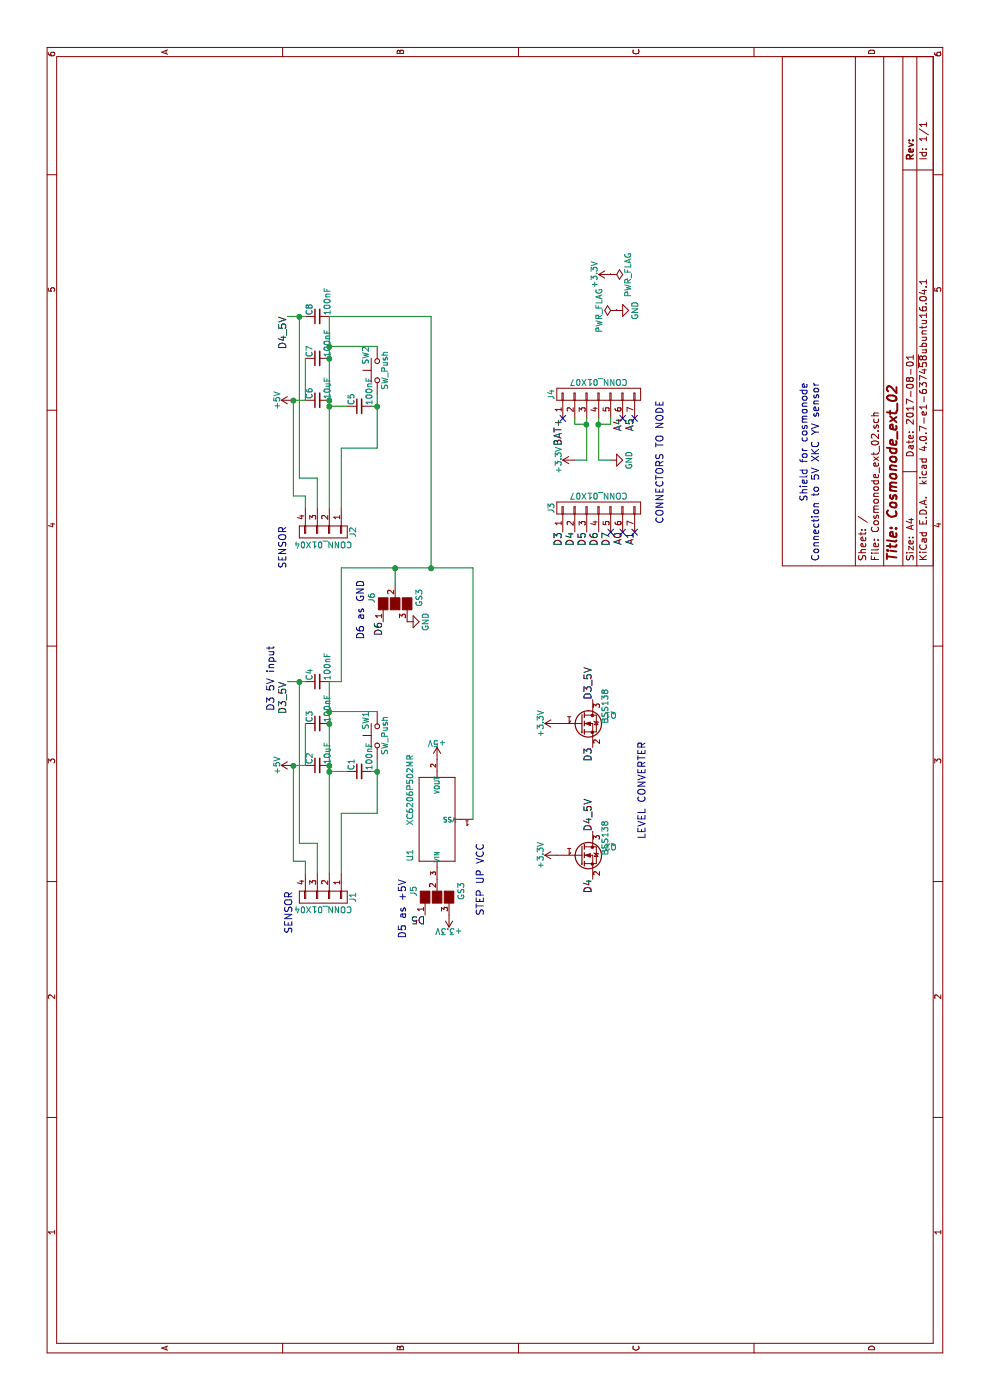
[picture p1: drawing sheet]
EESchema Schematic File Version 2
LIBS:power
LIBS:device
LIBS:transistors
LIBS:conn
LIBS:linear
LIBS:regul
LIBS:74xx
LIBS:cmos4000
LIBS:adc-dac
LIBS:memory
LIBS:xilinx
LIBS:microcontrollers
LIBS:dsp
LIBS:microchip
LIBS:analog_switches
LIBS:motorola
LIBS:texas
LIBS:intel
LIBS:audio
LIBS:interface
LIBS:digital-audio
LIBS:philips
LIBS:display
LIBS:cypress
LIBS:siliconi
LIBS:opto
LIBS:atmel
LIBS:contrib
LIBS:valves
LIBS:switches
LIBS:BSS138
LIBS:CJ2302
LIBS:XC6206P302MR_SOT23_
LIBS:Cosmonode_ext_02-cache
EELAYER 25 0
EELAYER END
$Descr A4 11693 8268
encoding utf-8
Sheet 1 1
Title "Cosmonode_ext_02"
Date "2017-08-01"
Rev ""
Comp ""
Comment1 ""
Comment2 ""
Comment3 ""
Comment4 ""
$EndDescr
$Comp
L CONN_01X07 J3
U 1 1
P 7450 5000
F 0 "J3" H 7450 5400 50  0000 C CNN
F 1 "CONN_01X07" V 7550 5000 50  0000 C CNN
F 2 "Pin_Headers:Pin_Header_Straight_1x07_Pitch2.54mm" H 7450 5000 50  0001 C CNN
F 3 "" H 7450 5000 50  0001 C CNN
	1    7450 5000
	1    0    0    -1  
$EndComp
$Comp
L CONN_01X07 J4
U 1 1
P 8400 5000
F 0 "J4" H 8400 5400 50  0000 C CNN
F 1 "CONN_01X07" V 8500 5000 50  0000 C CNN
F 2 "Pin_Headers:Pin_Header_Straight_1x07_Pitch2.54mm" H 8400 5000 50  0001 C CNN
F 3 "" H 8400 5000 50  0001 C CNN
	1    8400 5000
	1    0    0    -1  
$EndComp
Text Label 7250 4700 2    60   ~ 0
D3
Text Label 7250 4800 2    60   ~ 0
D4
Text Label 7250 4900 2    60   ~ 0
D5
Text Label 7250 5000 2    60   ~ 0
D6
Text Label 7250 5100 2    60   ~ 0
D7
Text Label 7250 5200 2    60   ~ 0
A0
Text Label 7250 5300 2    60   ~ 0
A1
Text Label 8200 4700 2    60   ~ 0
BAT+
$Comp
L +3.3V #PWR01
U 1 1
P 7850 4800
F 0 "#PWR01" H 7850 4650 50  0001 C CNN
F 1 "+3.3V" H 7850 4940 50  0000 C CNN
F 2 "" H 7850 4800 50  0001 C CNN
F 3 "" H 7850 4800 50  0001 C CNN
	1    7850 4800
	1    0    0    -1  
$EndComp
$Comp
L GND #PWR02
U 1 1
P 7850 5100
F 0 "#PWR02" H 7850 4850 50  0001 C CNN
F 1 "GND" H 7850 4950 50  0000 C CNN
F 2 "" H 7850 5100 50  0001 C CNN
F 3 "" H 7850 5100 50  0001 C CNN
	1    7850 5100
	1    0    0    -1  
$EndComp
Text Label 8200 5200 2    60   ~ 0
A4
Text Label 8200 5300 2    60   ~ 0
A5
Text Label 4050 3550 1    60   ~ 0
D5
Text Label 6500 3200 2    60   ~ 0
D6
Text Notes 4350 3400 2    60   ~ 0
D5 as +5V
Text Notes 6850 3050 2    60   ~ 0
D6 as GND
$Comp
L +3.3V #PWR03
U 1 1
P 9400 5100
F 0 "#PWR03" H 9400 4950 50  0001 C CNN
F 1 "+3.3V" H 9400 5240 50  0000 C CNN
F 2 "" H 9400 5100 50  0001 C CNN
F 3 "" H 9400 5100 50  0001 C CNN
	1    9400 5100
	1    0    0    -1  
$EndComp
$Comp
L GND #PWR04
U 1 1
P 9100 5150
F 0 "#PWR04" H 9100 4900 50  0001 C CNN
F 1 "GND" H 9100 5000 50  0000 C CNN
F 2 "" H 9100 5150 50  0001 C CNN
F 3 "" H 9100 5150 50  0001 C CNN
	1    9100 5150
	1    0    0    -1  
$EndComp
$Comp
L PWR_FLAG #FLG05
U 1 1
P 9100 5150
F 0 "#FLG05" H 9100 5225 50  0001 C CNN
F 1 "PWR_FLAG" H 9100 5300 50  0000 C CNN
F 2 "" H 9100 5150 50  0001 C CNN
F 3 "" H 9100 5150 50  0001 C CNN
	1    9100 5150
	1    0    0    -1  
$EndComp
$Comp
L PWR_FLAG #FLG06
U 1 1
P 9400 5100
F 0 "#FLG06" H 9400 5175 50  0001 C CNN
F 1 "PWR_FLAG" H 9400 5250 50  0000 C CNN
F 2 "" H 9400 5100 50  0001 C CNN
F 3 "" H 9400 5100 50  0001 C CNN
	1    9400 5100
	-1   0    0    1   
$EndComp
NoConn ~ 8200 4700
NoConn ~ 7250 5300
NoConn ~ 7250 5200
$Comp
L GND #PWR07
U 1 1
P 6500 3400
F 0 "#PWR07" H 6500 3150 50  0001 C CNN
F 1 "GND" H 6500 3250 50  0000 C CNN
F 2 "" H 6500 3400 50  0001 C CNN
F 3 "" H 6500 3400 50  0001 C CNN
	1    6500 3400
	1    0    0    -1  
$EndComp
Text Notes 8500 6850 2    60   ~ 0
Shield for cosmonode\nConnection to 5V XKC YV sensor
$Comp
L CONN_01X04 J1
U 1 1
P 4200 2700
F 0 "J1" H 4200 2950 50  0000 C CNN
F 1 "CONN_01X04" V 4300 2700 50  0000 C CNN
F 2 "Connectors_JST:JST_XH_B04B-XH-A_04x2.50mm_Straight" H 4200 2700 50  0001 C CNN
F 3 "" H 4200 2700 50  0001 C CNN
	1    4200 2700
	-1   0    0    1   
$EndComp
$Comp
L C_Small C1
U 1 1
P 5250 3000
F 0 "C1" H 5260 3070 50  0000 L CNN
F 1 "100nF" H 5260 2920 50  0000 L CNN
F 2 "Capacitors_SMD:C_0603_HandSoldering" H 5250 3000 50  0001 C CNN
F 3 "" H 5250 3000 50  0001 C CNN
	1    5250 3000
	1    0    0    -1  
$EndComp
$Comp
L C_Small C4
U 1 1
P 6000 2650
F 0 "C4" H 6010 2720 50  0000 L CNN
F 1 "100nF" H 6010 2570 50  0000 L CNN
F 2 "Capacitors_SMD:C_0603_HandSoldering" H 6000 2650 50  0001 C CNN
F 3 "" H 6000 2650 50  0001 C CNN
	1    6000 2650
	1    0    0    -1  
$EndComp
$Comp
L C_Small C3
U 1 1
P 5650 2650
F 0 "C3" H 5660 2720 50  0000 L CNN
F 1 "100nF" H 5660 2570 50  0000 L CNN
F 2 "Capacitors_SMD:C_0603_HandSoldering" H 5650 2650 50  0001 C CNN
F 3 "" H 5650 2650 50  0001 C CNN
	1    5650 2650
	1    0    0    -1  
$EndComp
$Comp
L C_Small C2
U 1 1
P 5300 2650
F 0 "C2" H 5310 2720 50  0000 L CNN
F 1 "10uF" H 5310 2570 50  0000 L CNN
F 2 "Capacitors_SMD:C_0603_HandSoldering" H 5300 2650 50  0001 C CNN
F 3 "" H 5300 2650 50  0001 C CNN
	1    5300 2650
	1    0    0    -1  
$EndComp
$Comp
L SW_Push SW1
U 1 1
P 5550 3150
F 0 "SW1" H 5600 3250 50  0000 L CNN
F 1 "SW_Push" H 5550 3090 50  0000 C CNN
F 2 "Buttons_Switches_SMD:SW_SPST_B3U-1000P" H 5550 3350 50  0001 C CNN
F 3 "" H 5550 3350 50  0001 C CNN
	1    5550 3150
	1    0    0    -1  
$EndComp
$Comp
L +5V #PWR08
U 1 1
P 5300 2450
F 0 "#PWR08" H 5300 2300 50  0001 C CNN
F 1 "+5V" H 5300 2590 50  0000 C CNN
F 2 "" H 5300 2450 50  0001 C CNN
F 3 "" H 5300 2450 50  0001 C CNN
	1    5300 2450
	1    0    0    -1  
$EndComp
Wire Wire Line
	7850 5000 8200 5000
Wire Wire Line
	7850 5000 7850 5100
Wire Wire Line
	8200 5100 8150 5100
Wire Wire Line
	8150 5100 8150 5000
Connection ~ 8150 5000
Wire Wire Line
	7850 4900 8200 4900
Wire Wire Line
	7850 4900 7850 4800
Wire Wire Line
	8200 4800 8150 4800
Wire Wire Line
	8150 4800 8150 4900
Connection ~ 8150 4900
Wire Wire Line
	4400 2850 4900 2850
Wire Wire Line
	5250 2750 5250 2900
Connection ~ 5250 2750
Wire Wire Line
	4900 2850 4900 3150
Wire Wire Line
	5250 3100 5250 3150
Wire Wire Line
	4900 3150 5350 3150
Wire Wire Line
	5750 2750 5750 3150
Connection ~ 5750 2750
Connection ~ 5250 3150
Wire Wire Line
	4400 2650 4650 2650
Wire Wire Line
	6000 2400 6000 2550
Wire Wire Line
	4400 2750 6000 2750
Connection ~ 5300 2750
Connection ~ 5650 2750
Text Label 6000 2400 2    60   ~ 0
D3_5V
Connection ~ 6000 2500
Wire Wire Line
	4650 2650 4650 2500
Wire Wire Line
	4650 2500 6000 2500
Wire Wire Line
	4400 2550 4500 2550
Wire Wire Line
	4500 2550 4500 2450
Wire Wire Line
	5650 2550 5300 2550
Wire Wire Line
	5300 2550 5300 2450
Connection ~ 5300 2450
Wire Wire Line
	5300 2450 4500 2450
Wire Wire Line
	6000 2750 6000 2850
Wire Wire Line
	6000 2850 6950 2850
$Comp
L CONN_01X04 J2
U 1 1
P 7250 2700
F 0 "J2" H 7250 2950 50  0000 C CNN
F 1 "CONN_01X04" V 7350 2700 50  0000 C CNN
F 2 "Connectors_JST:JST_XH_B04B-XH-A_04x2.50mm_Straight" H 7250 2700 50  0001 C CNN
F 3 "" H 7250 2700 50  0001 C CNN
	1    7250 2700
	-1   0    0    1   
$EndComp
$Comp
L C_Small C5
U 1 1
P 8300 3000
F 0 "C5" H 8310 3070 50  0000 L CNN
F 1 "100nF" H 8310 2920 50  0000 L CNN
F 2 "Capacitors_SMD:C_0603_HandSoldering" H 8300 3000 50  0001 C CNN
F 3 "" H 8300 3000 50  0001 C CNN
	1    8300 3000
	1    0    0    -1  
$EndComp
$Comp
L C_Small C8
U 1 1
P 9050 2650
F 0 "C8" H 9060 2720 50  0000 L CNN
F 1 "100nF" H 9060 2570 50  0000 L CNN
F 2 "Capacitors_SMD:C_0603_HandSoldering" H 9050 2650 50  0001 C CNN
F 3 "" H 9050 2650 50  0001 C CNN
	1    9050 2650
	1    0    0    -1  
$EndComp
$Comp
L C_Small C7
U 1 1
P 8700 2650
F 0 "C7" H 8710 2720 50  0000 L CNN
F 1 "100nF" H 8710 2570 50  0000 L CNN
F 2 "Capacitors_SMD:C_0603_HandSoldering" H 8700 2650 50  0001 C CNN
F 3 "" H 8700 2650 50  0001 C CNN
	1    8700 2650
	1    0    0    -1  
$EndComp
$Comp
L C_Small C6
U 1 1
P 8350 2650
F 0 "C6" H 8360 2720 50  0000 L CNN
F 1 "10uF" H 8360 2570 50  0000 L CNN
F 2 "Capacitors_SMD:C_0603_HandSoldering" H 8350 2650 50  0001 C CNN
F 3 "" H 8350 2650 50  0001 C CNN
	1    8350 2650
	1    0    0    -1  
$EndComp
$Comp
L SW_Push SW2
U 1 1
P 8600 3150
F 0 "SW2" H 8650 3250 50  0000 L CNN
F 1 "SW_Push" H 8600 3090 50  0000 C CNN
F 2 "Buttons_Switches_SMD:SW_SPST_B3U-1000P" H 8600 3350 50  0001 C CNN
F 3 "" H 8600 3350 50  0001 C CNN
	1    8600 3150
	1    0    0    -1  
$EndComp
$Comp
L +5V #PWR09
U 1 1
P 8350 2450
F 0 "#PWR09" H 8350 2300 50  0001 C CNN
F 1 "+5V" H 8350 2590 50  0000 C CNN
F 2 "" H 8350 2450 50  0001 C CNN
F 3 "" H 8350 2450 50  0001 C CNN
	1    8350 2450
	1    0    0    -1  
$EndComp
Wire Wire Line
	7450 2850 7950 2850
Wire Wire Line
	8300 2750 8300 2900
Connection ~ 8300 2750
Wire Wire Line
	7950 2850 7950 3150
Wire Wire Line
	8300 3100 8300 3150
Wire Wire Line
	7950 3150 8400 3150
Wire Wire Line
	8800 2750 8800 3150
Connection ~ 8800 2750
Connection ~ 8300 3150
Wire Wire Line
	7450 2650 7700 2650
Wire Wire Line
	9050 2400 9050 2550
Wire Wire Line
	7450 2750 9050 2750
Connection ~ 8350 2750
Connection ~ 8700 2750
Text Label 9050 2400 2    60   ~ 0
D4_5V
Connection ~ 9050 2500
Wire Wire Line
	7700 2650 7700 2500
Wire Wire Line
	7700 2500 9050 2500
Wire Wire Line
	7450 2550 7550 2550
Wire Wire Line
	7550 2550 7550 2450
Wire Wire Line
	8700 2550 8350 2550
Wire Wire Line
	8350 2550 8350 2450
Connection ~ 8350 2450
Wire Wire Line
	8350 2450 7550 2450
Wire Wire Line
	9050 2750 9050 3600
Text Notes 6300 2300 2    60   ~ 0
D3 5V input
$Comp
L PMIC-LDO-XC6206P302MR(SOT23) U1
U 1 1
P 4850 3650
F 0 "U1" H 4500 3850 50  0000 L BNN
F 1 "XC6206P502MR" H 4800 3850 50  0000 L BNN
F 2 "TO_SOT_Packages_SMD:SOT-23_Handsoldering" H 4850 3650 50  0001 L BNN
F 3 "Good" H 4850 3650 50  0001 L BNN
F 4 "SMD PMIC%3B LDO%3B Vin 6V%3B 3.0V%3B 200mA%3B Without En%3B 1-Ch" H 4850 3650 50  0001 L BNN "Description"
F 5 "Torex" H 4850 3650 50  0001 L BNN "MF"
F 6 "SOT-23-3 Torex" H 4850 3650 50  0001 L BNN "Package"
F 7 "0.58 USD" H 4850 3650 50  0001 L BNN "Price"
F 8 "XC6206P302MR" H 4850 3650 50  0001 L BNN "MP"
	1    4850 3650
	1    0    0    -1  
$EndComp
$Comp
L BSS138 Q1
U 1 1
P 5650 4850
F 0 "Q1" H 5850 4925 50  0000 L CNN
F 1 "BSS138" V 5850 4850 50  0000 L CNN
F 2 "TO_SOT_Packages_SMD:SOT-23_Handsoldering" H 5850 4775 50  0001 L CIN
F 3 "" H 5650 4850 50  0001 L CNN
	1    5650 4850
	0    1    1    0   
$EndComp
$Comp
L BSS138 Q2
U 1 1
P 4550 4850
F 0 "Q2" H 4750 4925 50  0000 L CNN
F 1 "BSS138" V 4750 4850 50  0000 L CNN
F 2 "TO_SOT_Packages_SMD:SOT-23_Handsoldering" H 4750 4775 50  0001 L CIN
F 3 "" H 4550 4850 50  0001 L CNN
	1    4550 4850
	0    1    1    0   
$EndComp
Text Label 4750 4950 0    60   ~ 0
D4_5V
Text Label 5850 4950 0    60   ~ 0
D3_5V
Text Label 5450 4950 2    60   ~ 0
D3
Text Label 4350 4950 2    60   ~ 0
D4
$Comp
L +3.3V #PWR010
U 1 1
P 4550 4650
F 0 "#PWR010" H 4550 4500 50  0001 C CNN
F 1 "+3.3V" H 4550 4790 50  0000 C CNN
F 2 "" H 4550 4650 50  0001 C CNN
F 3 "" H 4550 4650 50  0001 C CNN
	1    4550 4650
	1    0    0    -1  
$EndComp
$Comp
L +3.3V #PWR011
U 1 1
P 5650 4650
F 0 "#PWR011" H 5650 4500 50  0001 C CNN
F 1 "+3.3V" H 5650 4790 50  0000 C CNN
F 2 "" H 5650 4650 50  0001 C CNN
F 3 "" H 5650 4650 50  0001 C CNN
	1    5650 4650
	1    0    0    -1  
$EndComp
Wire Wire Line
	6950 2850 6950 3950
$Comp
L +5V #PWR012
U 1 1
P 5350 3650
F 0 "#PWR012" H 5350 3500 50  0001 C CNN
F 1 "+5V" H 5350 3790 50  0000 C CNN
F 2 "" H 5350 3650 50  0001 C CNN
F 3 "" H 5350 3650 50  0001 C CNN
	1    5350 3650
	0    1    1    0   
$EndComp
NoConn ~ 8200 5200
NoConn ~ 8200 5300
NoConn ~ 7250 5100
$Comp
L +3.3V #PWR013
U 1 1
P 4050 3750
F 0 "#PWR013" H 4050 3600 50  0001 C CNN
F 1 "+3.3V" H 4050 3890 50  0000 C CNN
F 2 "" H 4050 3750 50  0001 C CNN
F 3 "" H 4050 3750 50  0001 C CNN
	1    4050 3750
	0    -1   -1   0   
$EndComp
$Comp
L GS3 J6
U 1 1
P 6650 3300
F 0 "J6" H 6700 3500 50  0000 C CNN
F 1 "GS3" H 6700 3101 50  0000 C CNN
F 2 "Connectors:GS3" V 6738 3226 50  0001 C CNN
F 3 "" H 6650 3300 50  0001 C CNN
	1    6650 3300
	1    0    0    -1  
$EndComp
Wire Wire Line
	6950 3950 4850 3950
Wire Wire Line
	9050 3600 6950 3600
Connection ~ 6950 3600
Wire Wire Line
	6800 3300 6950 3300
Connection ~ 6950 3300
$Comp
L GS3 J5
U 1 1
P 4200 3650
F 0 "J5" H 4250 3850 50  0000 C CNN
F 1 "GS3" H 4250 3451 50  0000 C CNN
F 2 "Connectors:GS3" V 4288 3576 50  0001 C CNN
F 3 "" H 4200 3650 50  0001 C CNN
	1    4200 3650
	1    0    0    -1  
$EndComp
Text Notes 8350 5550 2    60   ~ 0
CONNECTORS TO NODE
Text Notes 5500 5400 2    60   ~ 0
LEVEL CONVERTER
Text Notes 4650 4050 2    60   ~ 0
STEP UP VCC
Text Notes 7300 2400 2    60   ~ 0
SENSOR
Text Notes 4250 2450 2    60   ~ 0
SENSOR
$EndSCHEMATC
